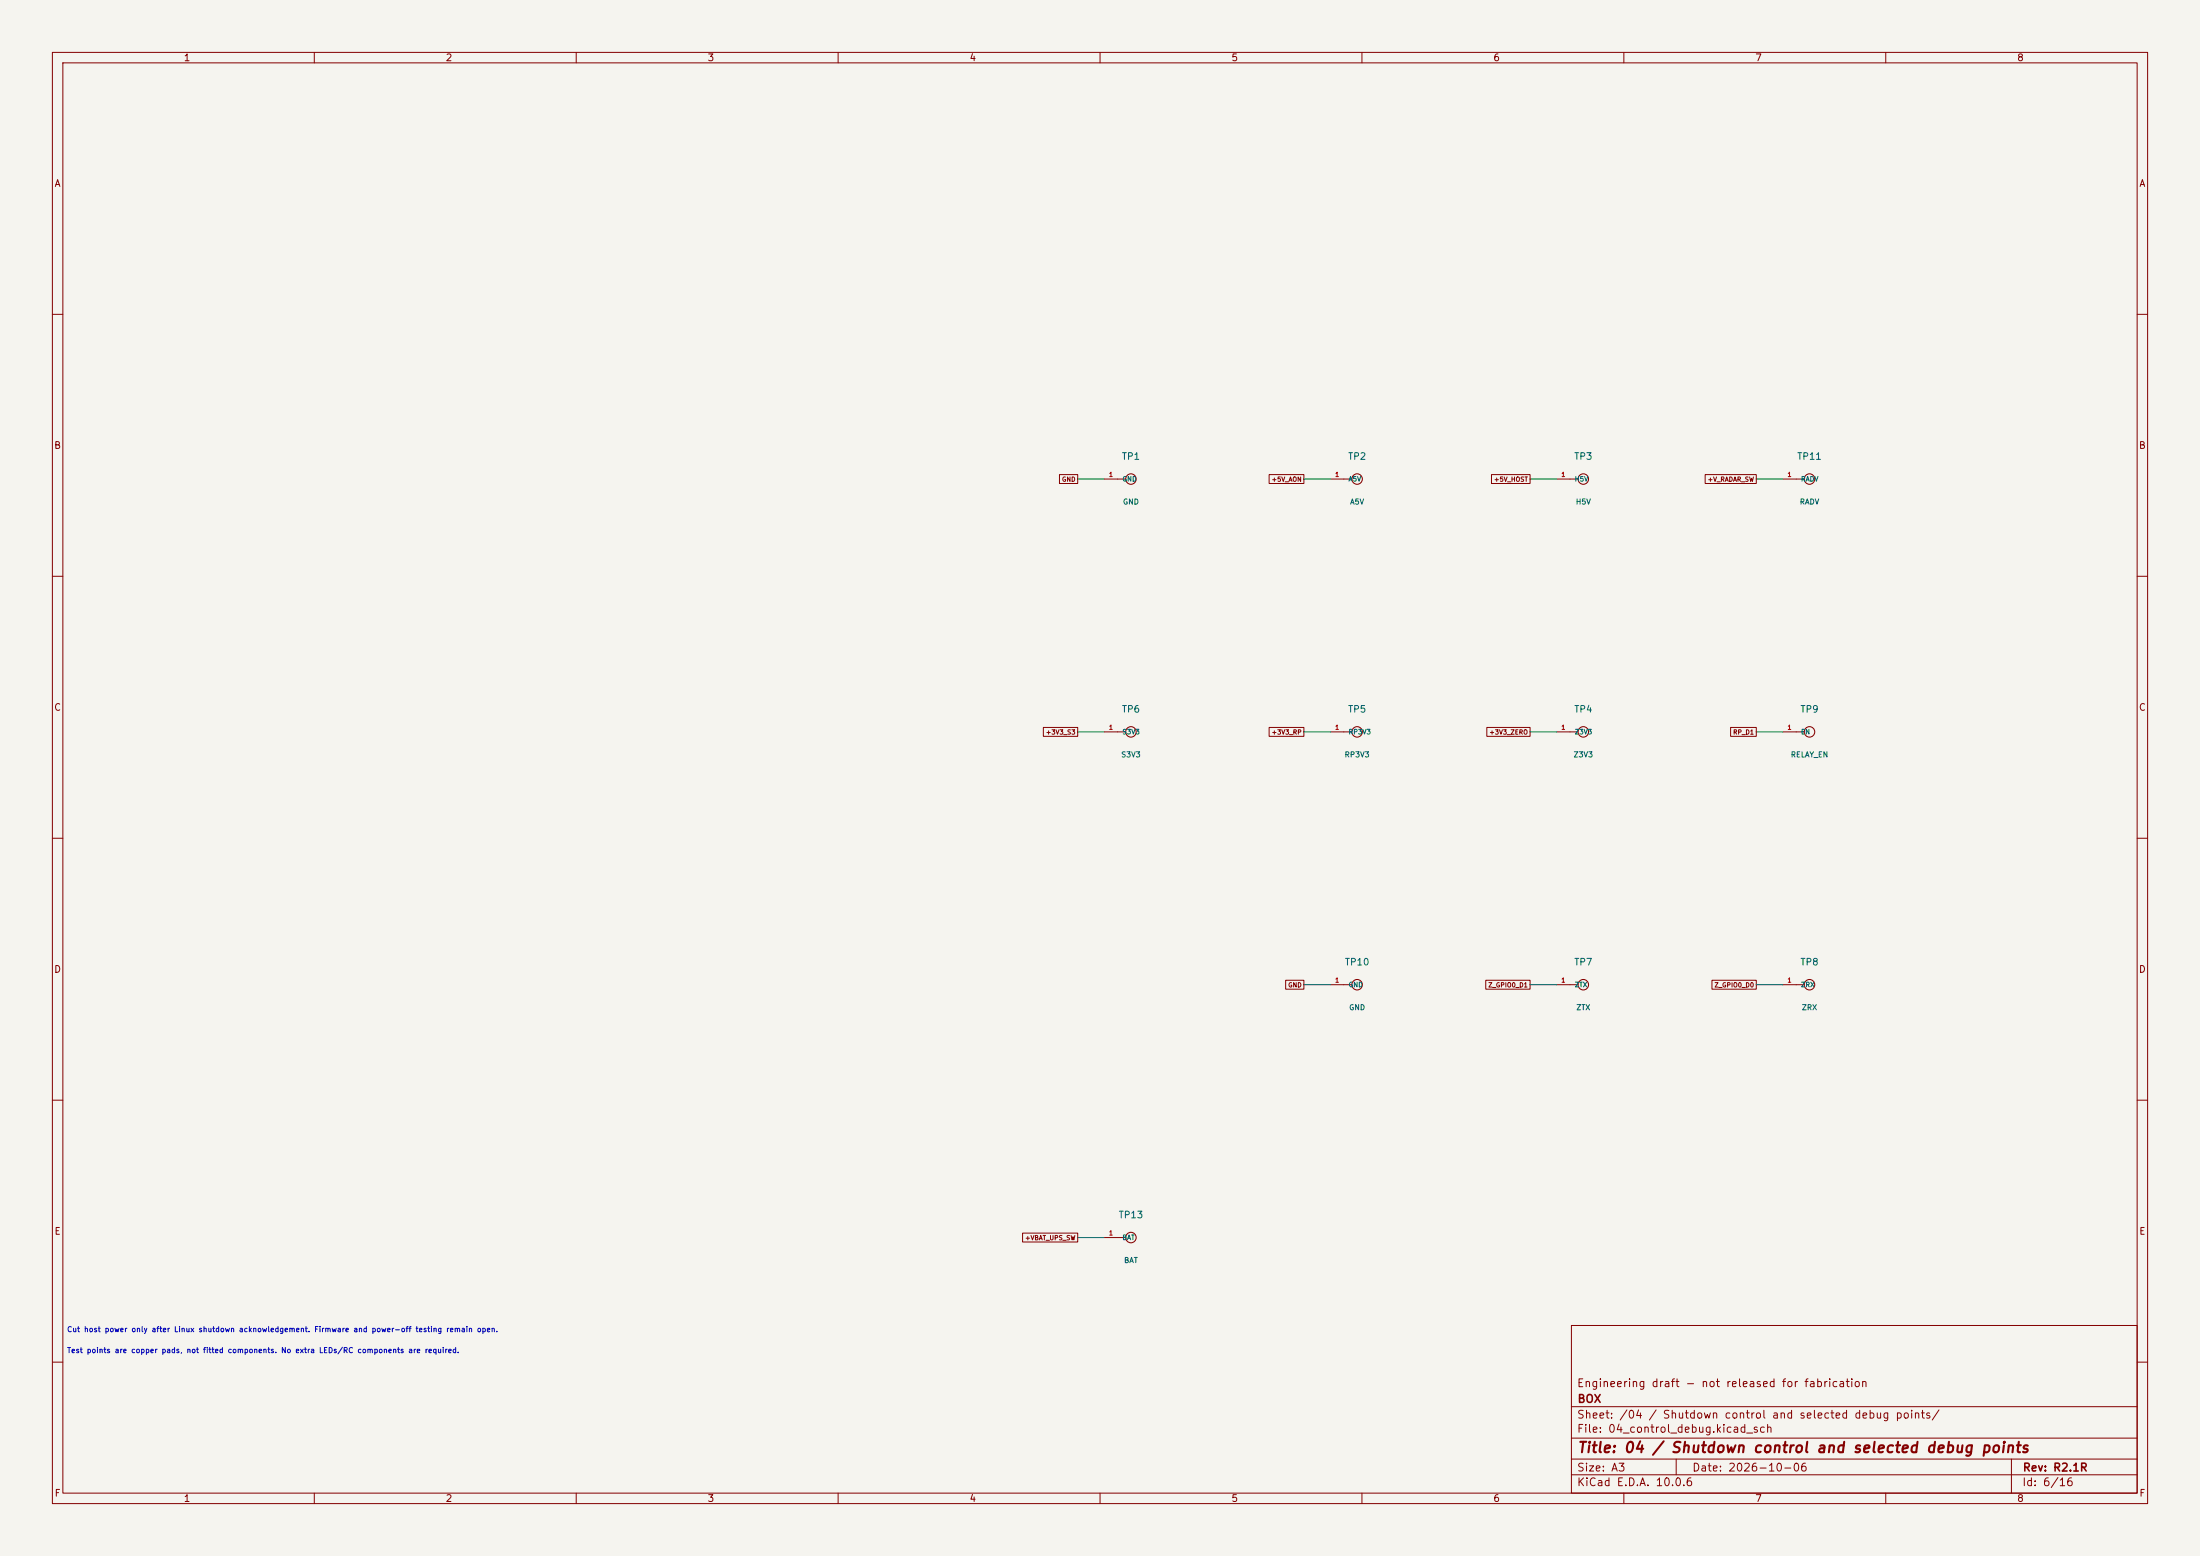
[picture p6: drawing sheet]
(kicad_sch (version 20250114) (generator "eeschema") (paper "A3")
(title_block (title "04 / Shutdown control and selected debug points") (date "2026-10-06") (rev "R2.1R") (company "BOX") (comment 1 "Engineering draft - not released for fabrication"))
(lib_symbols (symbol "Box:TP1" (pin_names (offset 0.8)) (in_bom yes) (on_board yes)
(property "Reference" "T" (at 0 4.34 0) (effects (font (size 1.27 1.27))))
(property "Value" "GND" (at 0 -4.34 0) (effects (font (size 1.0 1.0))))
(symbol "TP1_0_1" (circle (center 0 0) (radius 1) (stroke (width 0.2) (type default)) (fill (type none)))(polyline (pts (xy -2.54 0) (xy -1 0)) (stroke (width 0.15) (type default)) (fill (type none))))
(symbol "TP1_1_1"
(pin passive line (at -5.08 0 0) (length 2.54) (name "GND" (effects (font (size 0.9 0.9)))) (number "1" (effects (font (size 0.85 0.85)))))))
(symbol "Box:TP2" (pin_names (offset 0.8)) (in_bom yes) (on_board yes)
(property "Reference" "T" (at 0 4.34 0) (effects (font (size 1.27 1.27))))
(property "Value" "A5V" (at 0 -4.34 0) (effects (font (size 1.0 1.0))))
(symbol "TP2_0_1" (circle (center 0 0) (radius 1) (stroke (width 0.2) (type default)) (fill (type none)))(polyline (pts (xy -2.54 0) (xy -1 0)) (stroke (width 0.15) (type default)) (fill (type none))))
(symbol "TP2_1_1"
(pin passive line (at -5.08 0 0) (length 2.54) (name "A5V" (effects (font (size 0.9 0.9)))) (number "1" (effects (font (size 0.85 0.85)))))))
(symbol "Box:TP3" (pin_names (offset 0.8)) (in_bom yes) (on_board yes)
(property "Reference" "T" (at 0 4.34 0) (effects (font (size 1.27 1.27))))
(property "Value" "H5V" (at 0 -4.34 0) (effects (font (size 1.0 1.0))))
(symbol "TP3_0_1" (circle (center 0 0) (radius 1) (stroke (width 0.2) (type default)) (fill (type none)))(polyline (pts (xy -2.54 0) (xy -1 0)) (stroke (width 0.15) (type default)) (fill (type none))))
(symbol "TP3_1_1"
(pin passive line (at -5.08 0 0) (length 2.54) (name "H5V" (effects (font (size 0.9 0.9)))) (number "1" (effects (font (size 0.85 0.85)))))))
(symbol "Box:TP11" (pin_names (offset 0.8)) (in_bom yes) (on_board yes)
(property "Reference" "T" (at 0 4.34 0) (effects (font (size 1.27 1.27))))
(property "Value" "RADV" (at 0 -4.34 0) (effects (font (size 1.0 1.0))))
(symbol "TP11_0_1" (circle (center 0 0) (radius 1) (stroke (width 0.2) (type default)) (fill (type none)))(polyline (pts (xy -2.54 0) (xy -1 0)) (stroke (width 0.15) (type default)) (fill (type none))))
(symbol "TP11_1_1"
(pin passive line (at -5.08 0 0) (length 2.54) (name "RADV" (effects (font (size 0.9 0.9)))) (number "1" (effects (font (size 0.85 0.85)))))))
(symbol "Box:TP6" (pin_names (offset 0.8)) (in_bom yes) (on_board yes)
(property "Reference" "T" (at 0 4.34 0) (effects (font (size 1.27 1.27))))
(property "Value" "S3V3" (at 0 -4.34 0) (effects (font (size 1.0 1.0))))
(symbol "TP6_0_1" (circle (center 0 0) (radius 1) (stroke (width 0.2) (type default)) (fill (type none)))(polyline (pts (xy -2.54 0) (xy -1 0)) (stroke (width 0.15) (type default)) (fill (type none))))
(symbol "TP6_1_1"
(pin passive line (at -5.08 0 0) (length 2.54) (name "S3V3" (effects (font (size 0.9 0.9)))) (number "1" (effects (font (size 0.85 0.85)))))))
(symbol "Box:TP5" (pin_names (offset 0.8)) (in_bom yes) (on_board yes)
(property "Reference" "T" (at 0 4.34 0) (effects (font (size 1.27 1.27))))
(property "Value" "RP3V3" (at 0 -4.34 0) (effects (font (size 1.0 1.0))))
(symbol "TP5_0_1" (circle (center 0 0) (radius 1) (stroke (width 0.2) (type default)) (fill (type none)))(polyline (pts (xy -2.54 0) (xy -1 0)) (stroke (width 0.15) (type default)) (fill (type none))))
(symbol "TP5_1_1"
(pin passive line (at -5.08 0 0) (length 2.54) (name "RP3V3" (effects (font (size 0.9 0.9)))) (number "1" (effects (font (size 0.85 0.85)))))))
(symbol "Box:TP4" (pin_names (offset 0.8)) (in_bom yes) (on_board yes)
(property "Reference" "T" (at 0 4.34 0) (effects (font (size 1.27 1.27))))
(property "Value" "Z3V3" (at 0 -4.34 0) (effects (font (size 1.0 1.0))))
(symbol "TP4_0_1" (circle (center 0 0) (radius 1) (stroke (width 0.2) (type default)) (fill (type none)))(polyline (pts (xy -2.54 0) (xy -1 0)) (stroke (width 0.15) (type default)) (fill (type none))))
(symbol "TP4_1_1"
(pin passive line (at -5.08 0 0) (length 2.54) (name "Z3V3" (effects (font (size 0.9 0.9)))) (number "1" (effects (font (size 0.85 0.85)))))))
(symbol "Box:TP9" (pin_names (offset 0.8)) (in_bom yes) (on_board yes)
(property "Reference" "T" (at 0 4.34 0) (effects (font (size 1.27 1.27))))
(property "Value" "RELAY_EN" (at 0 -4.34 0) (effects (font (size 1.0 1.0))))
(symbol "TP9_0_1" (circle (center 0 0) (radius 1) (stroke (width 0.2) (type default)) (fill (type none)))(polyline (pts (xy -2.54 0) (xy -1 0)) (stroke (width 0.15) (type default)) (fill (type none))))
(symbol "TP9_1_1"
(pin passive line (at -5.08 0 0) (length 2.54) (name "EN" (effects (font (size 0.9 0.9)))) (number "1" (effects (font (size 0.85 0.85)))))))
(symbol "Box:TP10" (pin_names (offset 0.8)) (in_bom yes) (on_board yes)
(property "Reference" "T" (at 0 4.34 0) (effects (font (size 1.27 1.27))))
(property "Value" "GND" (at 0 -4.34 0) (effects (font (size 1.0 1.0))))
(symbol "TP10_0_1" (circle (center 0 0) (radius 1) (stroke (width 0.2) (type default)) (fill (type none)))(polyline (pts (xy -2.54 0) (xy -1 0)) (stroke (width 0.15) (type default)) (fill (type none))))
(symbol "TP10_1_1"
(pin passive line (at -5.08 0 0) (length 2.54) (name "GND" (effects (font (size 0.9 0.9)))) (number "1" (effects (font (size 0.85 0.85)))))))
(symbol "Box:TP7" (pin_names (offset 0.8)) (in_bom yes) (on_board yes)
(property "Reference" "T" (at 0 4.34 0) (effects (font (size 1.27 1.27))))
(property "Value" "ZTX" (at 0 -4.34 0) (effects (font (size 1.0 1.0))))
(symbol "TP7_0_1" (circle (center 0 0) (radius 1) (stroke (width 0.2) (type default)) (fill (type none)))(polyline (pts (xy -2.54 0) (xy -1 0)) (stroke (width 0.15) (type default)) (fill (type none))))
(symbol "TP7_1_1"
(pin passive line (at -5.08 0 0) (length 2.54) (name "ZTX" (effects (font (size 0.9 0.9)))) (number "1" (effects (font (size 0.85 0.85)))))))
(symbol "Box:TP8" (pin_names (offset 0.8)) (in_bom yes) (on_board yes)
(property "Reference" "T" (at 0 4.34 0) (effects (font (size 1.27 1.27))))
(property "Value" "ZRX" (at 0 -4.34 0) (effects (font (size 1.0 1.0))))
(symbol "TP8_0_1" (circle (center 0 0) (radius 1) (stroke (width 0.2) (type default)) (fill (type none)))(polyline (pts (xy -2.54 0) (xy -1 0)) (stroke (width 0.15) (type default)) (fill (type none))))
(symbol "TP8_1_1"
(pin passive line (at -5.08 0 0) (length 2.54) (name "ZRX" (effects (font (size 0.9 0.9)))) (number "1" (effects (font (size 0.85 0.85)))))))
(symbol "Box:TP13" (pin_names (offset 0.8)) (in_bom yes) (on_board yes)
(property "Reference" "T" (at 0 4.34 0) (effects (font (size 1.27 1.27))))
(property "Value" "BAT" (at 0 -4.34 0) (effects (font (size 1.0 1.0))))
(symbol "TP13_0_1" (circle (center 0 0) (radius 1) (stroke (width 0.2) (type default)) (fill (type none)))(polyline (pts (xy -2.54 0) (xy -1 0)) (stroke (width 0.15) (type default)) (fill (type none))))
(symbol "TP13_1_1"
(pin passive line (at -5.08 0 0) (length 2.54) (name "BAT" (effects (font (size 0.9 0.9)))) (number "1" (effects (font (size 0.85 0.85))))))))
(symbol (lib_id "Box:TP1") (at 215.9 91.44 0) (unit 1) (in_bom no) (on_board yes) (dnp no)
(property "Reference" "TP1" (at 215.9 87.1 0) (effects (font (size 1.27 1.27))))
(property "Value" "GND" (at 215.9 95.78 0) (effects (font (size 1 1))))
(property "Footprint" "box:COPPER_TEST_2MM" (at 215.9 95.78 0) (effects (font (size 1 1)) (hide yes)))
(property "Datasheet" "" (at 215.9 95.78 0) (effects (font (size 1 1)) (hide yes)))
(property "MPN" "" (at 215.9 95.78 0) (effects (font (size 1 1)) (hide yes)))
(property "Manufacturer" "" (at 215.9 95.78 0) (effects (font (size 1 1)) (hide yes)))
(property "Verification" "carrier connector pin assignment" (at 215.9 95.78 0) (effects (font (size 1 1)) (hide yes)))
(property "Rating" "" (at 215.9 95.78 0) (effects (font (size 1 1)) (hide yes)))
(property "Tolerance" "" (at 215.9 95.78 0) (effects (font (size 1 1)) (hide yes)))
(pin "1"))
(wire (pts (xy 210.82 91.44) (xy 205.73999999999998 91.44)) (stroke (width 0) (type default)))
(global_label "GND" (shape passive) (at 205.73999999999998 91.44 0) (effects (font (size 0.85 0.85)) (justify right)))
(symbol (lib_id "Box:TP2") (at 259.08 91.44 0) (unit 1) (in_bom no) (on_board yes) (dnp no)
(property "Reference" "TP2" (at 259.08 87.1 0) (effects (font (size 1.27 1.27))))
(property "Value" "A5V" (at 259.08 95.78 0) (effects (font (size 1 1))))
(property "Footprint" "box:COPPER_TEST_1MM" (at 259.08 95.78 0) (effects (font (size 1 1)) (hide yes)))
(property "Datasheet" "" (at 259.08 95.78 0) (effects (font (size 1 1)) (hide yes)))
(property "MPN" "" (at 259.08 95.78 0) (effects (font (size 1 1)) (hide yes)))
(property "Manufacturer" "" (at 259.08 95.78 0) (effects (font (size 1 1)) (hide yes)))
(property "Verification" "carrier connector pin assignment" (at 259.08 95.78 0) (effects (font (size 1 1)) (hide yes)))
(property "Rating" "" (at 259.08 95.78 0) (effects (font (size 1 1)) (hide yes)))
(property "Tolerance" "" (at 259.08 95.78 0) (effects (font (size 1 1)) (hide yes)))
(pin "1"))
(wire (pts (xy 253.99999999999997 91.44) (xy 248.91999999999996 91.44)) (stroke (width 0) (type default)))
(global_label "+5V_AON" (shape passive) (at 248.91999999999996 91.44 0) (effects (font (size 0.85 0.85)) (justify right)))
(symbol (lib_id "Box:TP3") (at 302.26 91.44 0) (unit 1) (in_bom no) (on_board yes) (dnp no)
(property "Reference" "TP3" (at 302.26 87.1 0) (effects (font (size 1.27 1.27))))
(property "Value" "H5V" (at 302.26 95.78 0) (effects (font (size 1 1))))
(property "Footprint" "box:COPPER_TEST_1MM" (at 302.26 95.78 0) (effects (font (size 1 1)) (hide yes)))
(property "Datasheet" "" (at 302.26 95.78 0) (effects (font (size 1 1)) (hide yes)))
(property "MPN" "" (at 302.26 95.78 0) (effects (font (size 1 1)) (hide yes)))
(property "Manufacturer" "" (at 302.26 95.78 0) (effects (font (size 1 1)) (hide yes)))
(property "Verification" "carrier connector pin assignment" (at 302.26 95.78 0) (effects (font (size 1 1)) (hide yes)))
(property "Rating" "" (at 302.26 95.78 0) (effects (font (size 1 1)) (hide yes)))
(property "Tolerance" "" (at 302.26 95.78 0) (effects (font (size 1 1)) (hide yes)))
(pin "1"))
(wire (pts (xy 297.18 91.44) (xy 292.1 91.44)) (stroke (width 0) (type default)))
(global_label "+5V_HOST" (shape passive) (at 292.1 91.44 0) (effects (font (size 0.85 0.85)) (justify right)))
(symbol (lib_id "Box:TP11") (at 345.44 91.44 0) (unit 1) (in_bom no) (on_board yes) (dnp no)
(property "Reference" "TP11" (at 345.44 87.1 0) (effects (font (size 1.27 1.27))))
(property "Value" "RADV" (at 345.44 95.78 0) (effects (font (size 1 1))))
(property "Footprint" "box:COPPER_TEST_1MM" (at 345.44 95.78 0) (effects (font (size 1 1)) (hide yes)))
(property "Datasheet" "" (at 345.44 95.78 0) (effects (font (size 1 1)) (hide yes)))
(property "MPN" "" (at 345.44 95.78 0) (effects (font (size 1 1)) (hide yes)))
(property "Manufacturer" "" (at 345.44 95.78 0) (effects (font (size 1 1)) (hide yes)))
(property "Verification" "carrier connector pin assignment" (at 345.44 95.78 0) (effects (font (size 1 1)) (hide yes)))
(property "Rating" "" (at 345.44 95.78 0) (effects (font (size 1 1)) (hide yes)))
(property "Tolerance" "" (at 345.44 95.78 0) (effects (font (size 1 1)) (hide yes)))
(pin "1"))
(wire (pts (xy 340.36 91.44) (xy 335.28000000000003 91.44)) (stroke (width 0) (type default)))
(global_label "+V_RADAR_SW" (shape passive) (at 335.28000000000003 91.44 0) (effects (font (size 0.85 0.85)) (justify right)))
(symbol (lib_id "Box:TP6") (at 215.9 139.7 0) (unit 1) (in_bom no) (on_board yes) (dnp no)
(property "Reference" "TP6" (at 215.9 135.35999999999999 0) (effects (font (size 1.27 1.27))))
(property "Value" "S3V3" (at 215.9 144.04 0) (effects (font (size 1 1))))
(property "Footprint" "box:COPPER_TEST_1MM" (at 215.9 144.04 0) (effects (font (size 1 1)) (hide yes)))
(property "Datasheet" "" (at 215.9 144.04 0) (effects (font (size 1 1)) (hide yes)))
(property "MPN" "" (at 215.9 144.04 0) (effects (font (size 1 1)) (hide yes)))
(property "Manufacturer" "" (at 215.9 144.04 0) (effects (font (size 1 1)) (hide yes)))
(property "Verification" "carrier connector pin assignment" (at 215.9 144.04 0) (effects (font (size 1 1)) (hide yes)))
(property "Rating" "" (at 215.9 144.04 0) (effects (font (size 1 1)) (hide yes)))
(property "Tolerance" "" (at 215.9 144.04 0) (effects (font (size 1 1)) (hide yes)))
(pin "1"))
(wire (pts (xy 210.82 139.7) (xy 205.73999999999998 139.7)) (stroke (width 0) (type default)))
(global_label "+3V3_S3" (shape passive) (at 205.73999999999998 139.7 0) (effects (font (size 0.85 0.85)) (justify right)))
(symbol (lib_id "Box:TP5") (at 259.08 139.7 0) (unit 1) (in_bom no) (on_board yes) (dnp no)
(property "Reference" "TP5" (at 259.08 135.35999999999999 0) (effects (font (size 1.27 1.27))))
(property "Value" "RP3V3" (at 259.08 144.04 0) (effects (font (size 1 1))))
(property "Footprint" "box:COPPER_TEST_1MM" (at 259.08 144.04 0) (effects (font (size 1 1)) (hide yes)))
(property "Datasheet" "" (at 259.08 144.04 0) (effects (font (size 1 1)) (hide yes)))
(property "MPN" "" (at 259.08 144.04 0) (effects (font (size 1 1)) (hide yes)))
(property "Manufacturer" "" (at 259.08 144.04 0) (effects (font (size 1 1)) (hide yes)))
(property "Verification" "carrier connector pin assignment" (at 259.08 144.04 0) (effects (font (size 1 1)) (hide yes)))
(property "Rating" "" (at 259.08 144.04 0) (effects (font (size 1 1)) (hide yes)))
(property "Tolerance" "" (at 259.08 144.04 0) (effects (font (size 1 1)) (hide yes)))
(pin "1"))
(wire (pts (xy 253.99999999999997 139.7) (xy 248.91999999999996 139.7)) (stroke (width 0) (type default)))
(global_label "+3V3_RP" (shape passive) (at 248.91999999999996 139.7 0) (effects (font (size 0.85 0.85)) (justify right)))
(symbol (lib_id "Box:TP4") (at 302.26 139.7 0) (unit 1) (in_bom no) (on_board yes) (dnp no)
(property "Reference" "TP4" (at 302.26 135.35999999999999 0) (effects (font (size 1.27 1.27))))
(property "Value" "Z3V3" (at 302.26 144.04 0) (effects (font (size 1 1))))
(property "Footprint" "box:COPPER_TEST_1MM" (at 302.26 144.04 0) (effects (font (size 1 1)) (hide yes)))
(property "Datasheet" "" (at 302.26 144.04 0) (effects (font (size 1 1)) (hide yes)))
(property "MPN" "" (at 302.26 144.04 0) (effects (font (size 1 1)) (hide yes)))
(property "Manufacturer" "" (at 302.26 144.04 0) (effects (font (size 1 1)) (hide yes)))
(property "Verification" "carrier connector pin assignment" (at 302.26 144.04 0) (effects (font (size 1 1)) (hide yes)))
(property "Rating" "" (at 302.26 144.04 0) (effects (font (size 1 1)) (hide yes)))
(property "Tolerance" "" (at 302.26 144.04 0) (effects (font (size 1 1)) (hide yes)))
(pin "1"))
(wire (pts (xy 297.18 139.7) (xy 292.1 139.7)) (stroke (width 0) (type default)))
(global_label "+3V3_ZERO" (shape passive) (at 292.1 139.7 0) (effects (font (size 0.85 0.85)) (justify right)))
(symbol (lib_id "Box:TP9") (at 345.44 139.7 0) (unit 1) (in_bom no) (on_board yes) (dnp no)
(property "Reference" "TP9" (at 345.44 135.35999999999999 0) (effects (font (size 1.27 1.27))))
(property "Value" "RELAY_EN" (at 345.44 144.04 0) (effects (font (size 1 1))))
(property "Footprint" "box:COPPER_TEST_1MM" (at 345.44 144.04 0) (effects (font (size 1 1)) (hide yes)))
(property "Datasheet" "" (at 345.44 144.04 0) (effects (font (size 1 1)) (hide yes)))
(property "MPN" "" (at 345.44 144.04 0) (effects (font (size 1 1)) (hide yes)))
(property "Manufacturer" "" (at 345.44 144.04 0) (effects (font (size 1 1)) (hide yes)))
(property "Verification" "Test access to RP D1 GPIO27 ZERO relay command. Firmware safe shutdown/wake is outside this PCB task." (at 345.44 144.04 0) (effects (font (size 1 1)) (hide yes)))
(property "Rating" "" (at 345.44 144.04 0) (effects (font (size 1 1)) (hide yes)))
(property "Tolerance" "" (at 345.44 144.04 0) (effects (font (size 1 1)) (hide yes)))
(pin "1"))
(wire (pts (xy 340.36 139.7) (xy 335.28000000000003 139.7)) (stroke (width 0) (type default)))
(global_label "RP_D1" (shape passive) (at 335.28000000000003 139.7 0) (effects (font (size 0.85 0.85)) (justify right)))
(symbol (lib_id "Box:TP10") (at 259.08 187.96 0) (unit 1) (in_bom no) (on_board yes) (dnp no)
(property "Reference" "TP10" (at 259.08 183.62 0) (effects (font (size 1.27 1.27))))
(property "Value" "GND" (at 259.08 192.3 0) (effects (font (size 1 1))))
(property "Footprint" "box:COPPER_TEST_2MM" (at 259.08 192.3 0) (effects (font (size 1 1)) (hide yes)))
(property "Datasheet" "" (at 259.08 192.3 0) (effects (font (size 1 1)) (hide yes)))
(property "MPN" "" (at 259.08 192.3 0) (effects (font (size 1 1)) (hide yes)))
(property "Manufacturer" "" (at 259.08 192.3 0) (effects (font (size 1 1)) (hide yes)))
(property "Verification" "carrier connector pin assignment" (at 259.08 192.3 0) (effects (font (size 1 1)) (hide yes)))
(property "Rating" "" (at 259.08 192.3 0) (effects (font (size 1 1)) (hide yes)))
(property "Tolerance" "" (at 259.08 192.3 0) (effects (font (size 1 1)) (hide yes)))
(pin "1"))
(wire (pts (xy 253.99999999999997 187.96) (xy 248.91999999999996 187.96)) (stroke (width 0) (type default)))
(global_label "GND" (shape passive) (at 248.91999999999996 187.96 0) (effects (font (size 0.85 0.85)) (justify right)))
(symbol (lib_id "Box:TP7") (at 302.26 187.96 0) (unit 1) (in_bom no) (on_board yes) (dnp no)
(property "Reference" "TP7" (at 302.26 183.62 0) (effects (font (size 1.27 1.27))))
(property "Value" "ZTX" (at 302.26 192.3 0) (effects (font (size 1 1))))
(property "Footprint" "box:COPPER_TEST_1MM" (at 302.26 192.3 0) (effects (font (size 1 1)) (hide yes)))
(property "Datasheet" "" (at 302.26 192.3 0) (effects (font (size 1 1)) (hide yes)))
(property "MPN" "" (at 302.26 192.3 0) (effects (font (size 1 1)) (hide yes)))
(property "Manufacturer" "" (at 302.26 192.3 0) (effects (font (size 1 1)) (hide yes)))
(property "Verification" "carrier connector pin assignment" (at 302.26 192.3 0) (effects (font (size 1 1)) (hide yes)))
(property "Rating" "" (at 302.26 192.3 0) (effects (font (size 1 1)) (hide yes)))
(property "Tolerance" "" (at 302.26 192.3 0) (effects (font (size 1 1)) (hide yes)))
(pin "1"))
(wire (pts (xy 297.18 187.96) (xy 292.1 187.96)) (stroke (width 0) (type default)))
(global_label "Z_GPIO0_D1" (shape passive) (at 292.1 187.96 0) (effects (font (size 0.85 0.85)) (justify right)))
(symbol (lib_id "Box:TP8") (at 345.44 187.96 0) (unit 1) (in_bom no) (on_board yes) (dnp no)
(property "Reference" "TP8" (at 345.44 183.62 0) (effects (font (size 1.27 1.27))))
(property "Value" "ZRX" (at 345.44 192.3 0) (effects (font (size 1 1))))
(property "Footprint" "box:COPPER_TEST_1MM" (at 345.44 192.3 0) (effects (font (size 1 1)) (hide yes)))
(property "Datasheet" "" (at 345.44 192.3 0) (effects (font (size 1 1)) (hide yes)))
(property "MPN" "" (at 345.44 192.3 0) (effects (font (size 1 1)) (hide yes)))
(property "Manufacturer" "" (at 345.44 192.3 0) (effects (font (size 1 1)) (hide yes)))
(property "Verification" "carrier connector pin assignment" (at 345.44 192.3 0) (effects (font (size 1 1)) (hide yes)))
(property "Rating" "" (at 345.44 192.3 0) (effects (font (size 1 1)) (hide yes)))
(property "Tolerance" "" (at 345.44 192.3 0) (effects (font (size 1 1)) (hide yes)))
(pin "1"))
(wire (pts (xy 340.36 187.96) (xy 335.28000000000003 187.96)) (stroke (width 0) (type default)))
(global_label "Z_GPIO0_D0" (shape passive) (at 335.28000000000003 187.96 0) (effects (font (size 0.85 0.85)) (justify right)))
(symbol (lib_id "Box:TP13") (at 215.9 236.22 0) (unit 1) (in_bom no) (on_board yes) (dnp no)
(property "Reference" "TP13" (at 215.9 231.88 0) (effects (font (size 1.27 1.27))))
(property "Value" "BAT" (at 215.9 240.56 0) (effects (font (size 1 1))))
(property "Footprint" "box:COPPER_TEST_1MM" (at 215.9 240.56 0) (effects (font (size 1 1)) (hide yes)))
(property "Datasheet" "" (at 215.9 240.56 0) (effects (font (size 1 1)) (hide yes)))
(property "MPN" "" (at 215.9 240.56 0) (effects (font (size 1 1)) (hide yes)))
(property "Manufacturer" "" (at 215.9 240.56 0) (effects (font (size 1 1)) (hide yes)))
(property "Verification" "carrier connector pin assignment" (at 215.9 240.56 0) (effects (font (size 1 1)) (hide yes)))
(property "Rating" "" (at 215.9 240.56 0) (effects (font (size 1 1)) (hide yes)))
(property "Tolerance" "" (at 215.9 240.56 0) (effects (font (size 1 1)) (hide yes)))
(pin "1"))
(wire (pts (xy 210.82 236.22) (xy 205.73999999999998 236.22)) (stroke (width 0) (type default)))
(global_label "+VBAT_UPS_SW" (shape passive) (at 205.73999999999998 236.22 0) (effects (font (size 0.85 0.85)) (justify right)))
(text "Cut host power only after Linux shutdown acknowledgement. Firmware and power-off testing remain open." (at 12.7 254 0) (effects (font (size 1.0 1.0)) (justify left)))
(text "Test points are copper pads, not fitted components. No extra LEDs/RC components are required." (at 12.7 258 0) (effects (font (size 1.0 1.0)) (justify left))))
